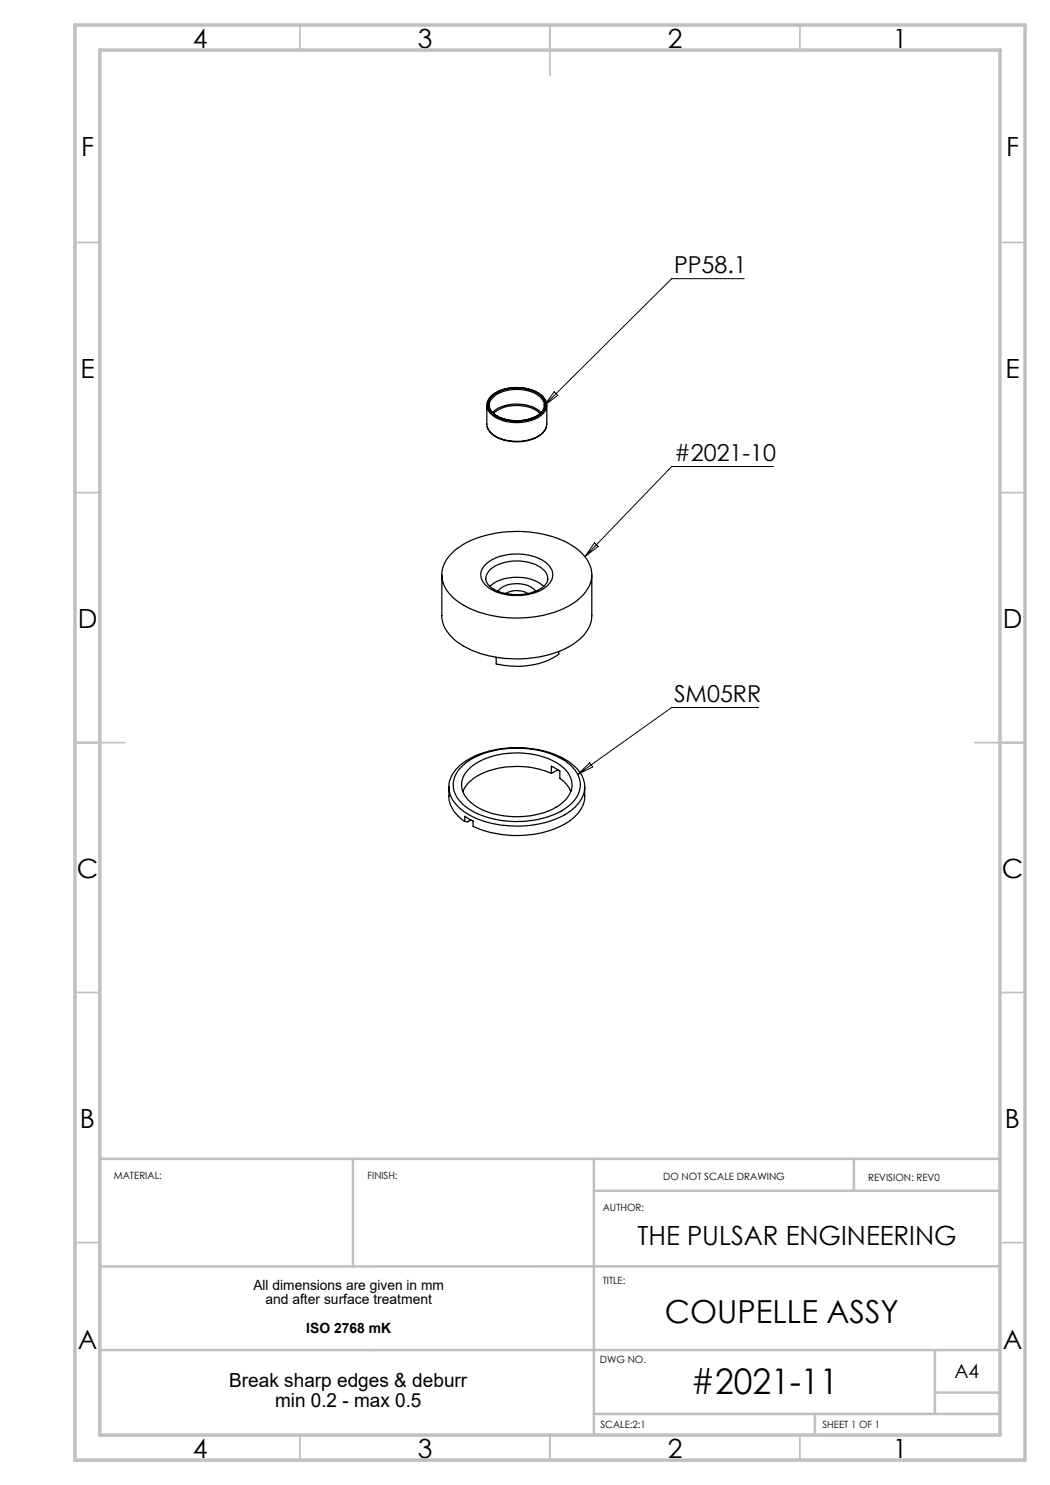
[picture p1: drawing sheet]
<svg xmlns="http://www.w3.org/2000/svg" width="210mm" height="297mm" viewBox="0 0 210 297" stroke-linecap="round" stroke-linejoin="round" font-family="sans-serif">
<path d="M148.8 55.7h-14.5l-25.4 25.4M110.8 78.3l.7 .8-2.6 2zM154.7 93.3h-20.4l-17.3 18M118.9 108.6l.7 .7-2.6 2zM115.5 154.9l2.4-2.3 .6 .8zM151.7 141.5h-17.4l-18.8 13.4" fill="none" stroke="#000" stroke-width=".2"/>
<g fill="none" stroke="#c0c0c0" stroke-width=".35">
<path d="M60 5v5M110 5v10M160 5v5M15 48.5h5M200 48.5h5M15 98.5h5M200 98.5h5M15 148.5h10M195 148.5h10M15 198.5h5M200 198.5h5M15 248.5h5"/>
<path d="M200 248.5h5M60 287v5M110 287v5M160 287v5"/>
</g>
<path d="M70.6 231.8v21.5M118.8 231.8v55.2M118.8 238.2h81.2M170.8 231.8v6.4M200 231.8h-180v55.2M200 253.3h-180M20 270h180M187 270v12.8M187 278.5h13M118.8 282.8h81.2M163 282.8v4.2" fill="none" stroke="#c0c0c0" stroke-width=".5"/>
<path d="M15 5h190v287h-190zM20 10h180v277h-180z" fill="none" stroke="#c0c0c0" stroke-width=".7"/>
<g fill="none" stroke="#000" stroke-width=".25">
<path d="M98.1 79.5a7.8 7.8 0 0 1 7.6-1.6 3.9 3.9 0 0 1 3.3 2.8 3.4 3.4 0 0 1-2.9 3 8.1 8.1 0 0 1-7.7-1.2 2.06 2.06 0 0 1-.3-3zM98.6 79a8.6 8.6 0 0 1 9.5 0 2.34 2.34 0 0 1-.3 4 8.5 8.5 0 0 1-9.5-.5 2.28 2.28 0 0 1 .3-3.5zM97.4 81.1v3.7a3.4 3.4 0 0 0 2.5 2.9 8.9 8.9 0 0 0 8.6-1.1l.6-.9 .2-.6 .1-4M97.5 85.4a4.5 4.5 0 0 0 3.6 2.7 8.6 8.6 0 0 0 7.5-1.6l.7-1M98.5 82.5a7.8 7.8 0 0 1 7-1.4 5.3 5.3 0 0 1 2.7 1.4M98.7 82.7a7.6 7.6 0 0 1 9.3 0M108.9 81a3.3 3.3 0 0 1-3 2.8 7.9 7.9 0 0 1-7.5-1.4l-.3-.5-.2-.7M108.9 81a3.8 3.8 0 0 0-3.4-2.9 7.5 7.5 0 0 0-7.1 1.6l-.4 .5-.1 1M108.9 81v.1M109.3 80.4a5.4 5.4 0 0 0-4.8-2.8 7.4 7.4 0 0 0-6.7 2.1 2.42 2.42 0 0 0 .9 3.6 8.8 8.8 0 0 0 9.8-.5 2.34 2.34 0 0 0 .8-2.4M88.4 115v8.1a7.5 7.5 0 0 0 4.3 6.2 23.3 23.3 0 0 0 21.6-.2 7.3 7.3 0 0 0 4.1-6v-8.1M90.4 110.6a18 18 0 0 1 11.9-4.3 20.5 20.5 0 0 1 13.3 3.7 6 6 0 0 1 2.3 7 11.3 11.3 0 0 1-7 5.4 23.8 23.8 0 0 1-18.2-1.3 7.4 7.4 0 0 1-4.3-6.3 6 6 0 0 1 2-4.2z"/>
<path d="M97.2 112.8a10.6 10.6 0 0 1 10.8-1 3.5 3.5 0 0 1 2.4 4 5.7 5.7 0 0 1-4.4 3 10.2 10.2 0 0 1-8.8-1.7 2.73 2.73 0 0 1 0-4.3zM98 117.3a9 9 0 0 1 10.8 0M98 113.9a9.2 9.2 0 0 1 9.9-.6 2.59 2.59 0 0 1 1.6 3 4.9 4.9 0 0 1-3.6 2.3 9.4 9.4 0 0 1-8.1-1.5 2.08 2.08 0 0 1 .2-3.2zM99.6 118.2a5.4 5.4 0 0 1 5.7-1.2l1.3 .7 .5 .5M101.1 118.7a4.4 4.4 0 0 1 4.5 0M111.8 130.3v.5a15.8 15.8 0 0 1-12.6 2v-1.4M89.8 157.4v1.8a6.2 6.2 0 0 0 3.2 5.1M91.9 153.8a15 15 0 0 1 10.6-4.2 17.2 17.2 0 0 1 11.5 3.3 5 5 0 0 1-.2 8.2 17 17 0 0 1-11.5 3.2 15.3 15.3 0 0 1-10.2-3.9 4.7 4.7 0 0 1-.2-6.6zM92 153.1a19 19 0 0 1 14.9-3.3 13 13 0 0 1 9.2 4.9 5.1 5.1 0 0 1-1.1 6.8 17.9 17.9 0 0 1-13.2 3.7 15.9 15.9 0 0 1-10.4-4.1 5.1 5.1 0 0 1 .1-7.6zM93.8 153.8a14.7 14.7 0 0 1 11.2-3.1 12.2 12.2 0 0 1 8.5 3.7 4.1 4.1 0 0 1-.9 6.1 15.1 15.1 0 0 1-10.9 2.8 12 12 0 0 1-8.4-3.7 4.1 4.1 0 0 1 .5-5.8zM110.3 154.7a17.4 17.4 0 0 0-15.3 .8 5.9 5.9 0 0 0-2.4 2.8M110.3 154.7v-1.5l1.7 1v1.5l1.2 1 1 1.6"/>
<path d="M111.5 153.9l-1.2 .8M116.9 157.4v1.8a6.3 6.3 0 0 1-3.1 5.1 21.1 21.1 0 0 1-19.2 1v-1.1l-1.6-.9v1M94.2 164l-.6 .4-.6-.1"/>
</g>
<text font-size="7.1" x="138.1" y="278.8">#2021-11</text>
<text font-size="6.3" x="133" y="264.6">COUPELLE ASSY</text>
<g font-size="5.3">
<text x="38.5" y="9.5">4</text>
<text x="83.5" y="9.5">3</text>
<text x="133.6" y="9.5">2</text>
<text x="178.6" y="9.5">1</text>
<text x="16.2" y="31.3">F</text>
<text x="201.2" y="31.3">F</text>
<text x="16.1" y="75.5">E</text>
<text x="201.1" y="75.5">E</text>
<text x="15.5" y="125.5">D</text>
<text x="200.5" y="125.5">D</text>
<text x="15.4" y="175.5">C</text>
<text x="200.4" y="175.5">C</text>
<text x="16" y="225.5">B</text>
<text x="201" y="225.5">B</text>
<text x="127.5" y="249">THE PULSAR ENGINEERING</text>
<text x="15.5" y="269.8">A</text>
<text x="200.5" y="269.8">A</text>
<text x="38.5" y="291.5">4</text>
<text x="83.5" y="291.5">3</text>
<text x="133.6" y="291.5">2</text>
<text x="178.6" y="291.5">1</text>
</g>
<g font-size="4.7">
<text x="134.8" y="54.6">PP58.1</text>
<text x="134.8" y="92.3">#2021-10</text>
<text x="134.8" y="140.4">SM05RR</text>
</g>
<g font-size="3.9">
<text x="190.9" y="275.5">A4</text>
<text x="45.9" y="277.5">Break sharp edges &amp; deburr</text>
<text x="55" y="281.4">min 0.2 - max 0.5</text>
</g>
<g font-size="2.8">
<text x="50.7" y="258.1">All dimensions are given in mm</text>
<text x="53.1" y="260.9">and after surface treatment</text>
<text x="61.3" y="266.5">ISO 2768 mK</text>
</g>
<g font-size="2">
<text x="22.8" y="235.8">MATERIAL:</text>
<text x="73.5" y="235.8">FINISH:</text>
<text x="132.6" y="236">DO NOT SCALE DRAWING</text>
<text x="173.6" y="236.1">REVISION: REV0</text>
<text x="120.5" y="242.1">AUTHOR:</text>
<text x="120.5" y="256.7">TITLE:</text>
<text x="120" y="272.5">DWG NO.</text>
<text x="120.1" y="285.6">SCALE:2:1</text>
<text x="164.5" y="285.6">SHEET 1 OF 1</text>
</g>
</svg>
